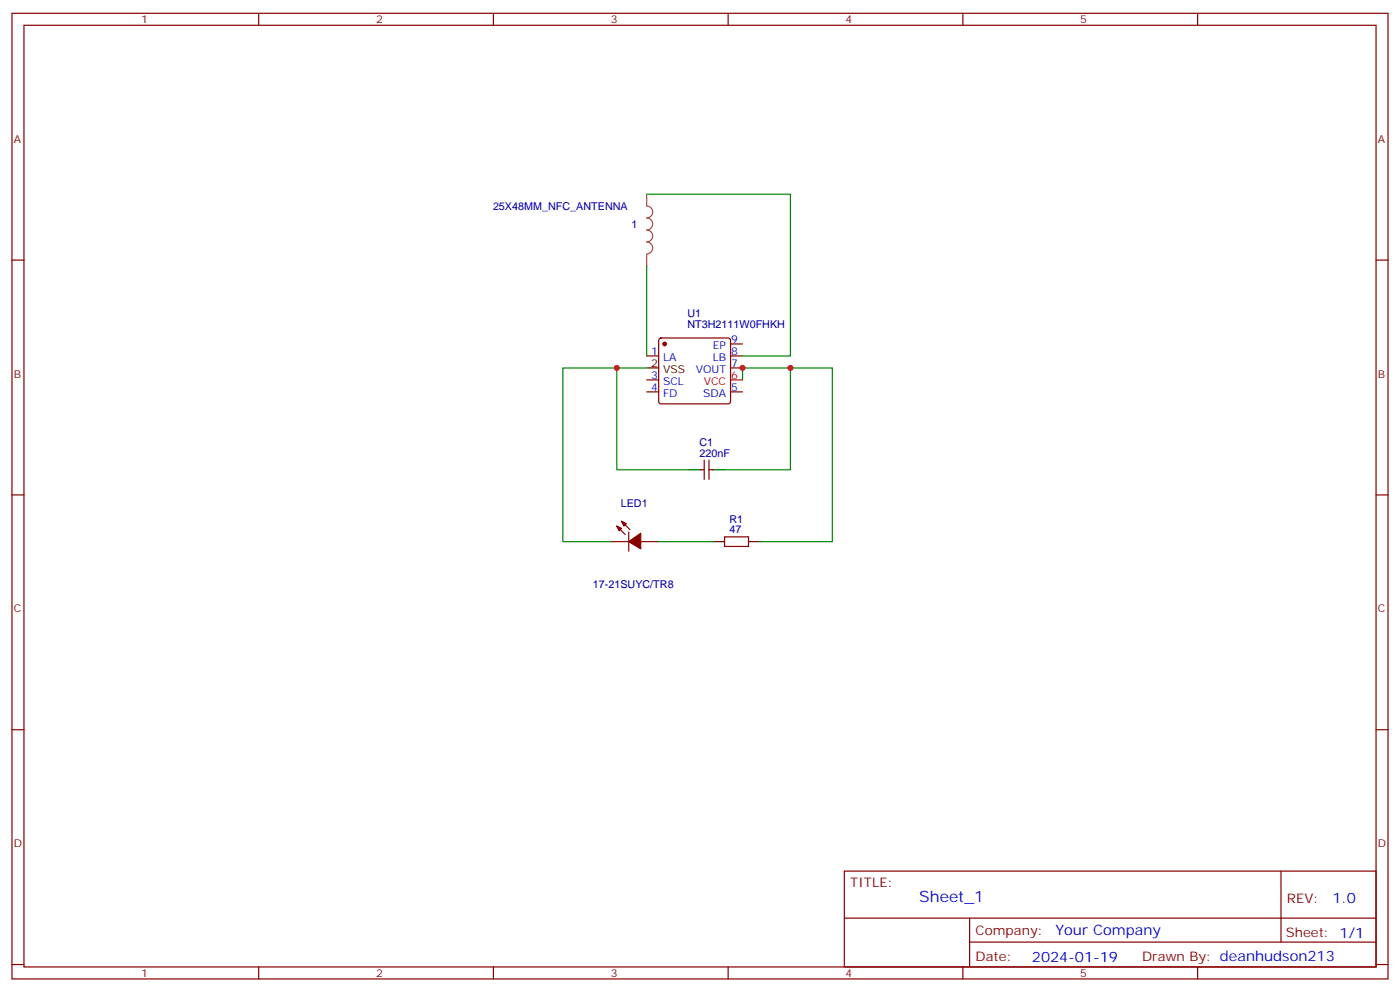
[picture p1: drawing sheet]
<svg xmlns="http://www.w3.org/2000/svg" width="412mm" height="292mm" viewBox="0 0 412 292" stroke-linecap="round" stroke-linejoin="round" font-family="sans-serif">
<g fill="none" stroke="#870000" stroke-width=".35">
<path d="M3.5 3.9h405.4v284.4h-405.4zM7.1 7.4h398.2v277.3h-398.2zM76.2 3.9v3.5M145.3 3.9v3.5M214.5 3.9v3.5M283.6 3.9v3.5M352.8 3.9v3.5M3.5 76.6h3.6M405.3 76.6h3.6M194.3 99.7l.4-.2h19.8l.5 .2 .2 .5v18l-.2 .5-.5 .2h-19.8l-.5-.2-.2-.5v-18zM190.5 104.8h3.5M190.5 115.4h3.5"/>
<path d="M190.5 111.9h3.5M215.2 101.3h3.5M215.2 104.8h3.5M215.2 108.3h3.5M215.2 115.4h3.5M206.4 138.3h1M207.4 135.5v5.6M208.8 135.5v5.6M208.8 138.3h1.1M3.5 145.7h3.6M179.9 159.5h5.3M181.7 154.9l2.4 2.5"/>
<path d="M183.1 153.5l2.5 2.5M185.2 156.7v5.6M188.7 159.5h5.3M213.4 158.1h7.1v2.8h-7.1zM405.3 145.7h3.6M3.5 214.9h3.6M405.3 214.9h3.6M248.7 256.5h156.6v28.2h-156.6zM377.3 256.5v20.9M248.7 270.4h156.5M285.6 277.4h119.6M285.6 270.4v14.1"/>
<path d="M3.5 284h3.6M76.2 284.7v3.6M145.3 284.7v3.6M214.5 284.7v3.6M283.6 284.7v3.6M352.8 284.7v3.6M405.3 284h3.6"/>
</g>
<path d="M215.2 111.9h3.5" fill="none" stroke="#f00" stroke-width=".35"/>
<path d="M190.5 108.3h3.5M202.8 138.3h3.6M209.9 138.3h3.5M209.9 159.5h3.5M220.5 159.5h3.5" fill="none" stroke="#000" stroke-width=".35"/>
<g fill="#870000" stroke="#870000" stroke-width=".35">
<path d="M181.7 154.9l1.4 .7-.7 .7z"/>
<path d="M183.1 153.5l1.4 .7-.7 .7z"/>
<path d="M185.2 159.5l3.5-2.5v4.6z"/>
<circle cx="195.8" cy="101.3" r=".53"/>
</g>
<path d="M190.5 57.2v3.5a1.76 1.76 0 0 1 1.8 1.7 1.76 1.76 0 0 1-1.8 1.8 1.76 1.76 0 0 1 1.8 1.7 1.76 1.76 0 0 1-1.8 1.8 1.76 1.76 0 0 1 1.8 1.8 1.76 1.76 0 0 1-1.8 1.7 1.76 1.76 0 0 1 1.8 1.8 1.76 1.76 0 0 1-1.8 1.8M190.5 74.9v3.5" fill="none" stroke="#a64a4a" stroke-width=".35"/>
<path d="M190.5 57.2h42.3v47.6h-14.1M190.5 78.4v26.4M181.7 108.3h-15.9v51.2h14.1M190.5 108.3h-8.8v30h21.1M218.7 111.9v-3.6h14.1v30h-19.4M232.8 108.3h12.4v51.2h-21.2M194 159.5h15.9" fill="none" stroke="#008700" stroke-width=".35"/>
<g fill="#c00">
<circle cx="218.7" cy="108.3" r=".88"/>
<circle cx="232.8" cy="108.3" r=".88"/>
<circle cx="181.7" cy="108.3" r=".88"/>
</g>
<text font-size="4.6" fill="#00f" x="270.8" y="265.5">Sheet_1</text>
<g font-size="4.2" fill="#00f">
<text x="392.5" y="265.8">1.0</text>
<text x="310.9" y="275.3">Your Company</text>
<text x="304" y="283.1">2024-01-19</text>
</g>
<g font-size="3.9" fill="#800">
<text x="250.5" y="261.1">TITLE:</text>
<text x="379.1" y="265.8">REV:</text>
<text x="287.4" y="275.3">Company:</text>
<text x="378.7" y="275.9">Sheet: 1/1</text>
<text x="287.4" y="283">Date:</text>
<text x="336.4" y="283.1">Drawn By: deanhudson213</text>
</g>
<g font-size="3.2" fill="#800">
<text x="41.6" y="6.9">1</text>
<text x="110.8" y="6.9">2</text>
<text x="179.9" y="6.9">3</text>
<text x="249.1" y="6.9">4</text>
<text x="318.2" y="6.9">5</text>
<text x="4.1" y="42">A</text>
<text x="405.9" y="42">A</text>
<text x="4.1" y="111.2">B</text>
<text x="405.9" y="111.2">B</text>
<text x="4.1" y="180.3">C</text>
<text x="405.9" y="180.3">C</text>
<text x="4.1" y="249.4">D</text>
<text x="405.9" y="249.4">D</text>
<text x="41.6" y="287.7">1</text>
<text x="110.8" y="287.7">2</text>
<text x="179.9" y="287.7">3</text>
<text x="249.1" y="287.7">4</text>
<text x="318.2" y="287.7">5</text>
</g>
<g font-size="3.2" fill="#000080">
<text x="145.2" y="61.9">25X48MM_NFC_ANTENNA</text>
<text x="186.1" y="67.2">1</text>
<text x="202.5" y="93.4">U1</text>
<text x="202.5" y="96.5">NT3H2111W0FHKH</text>
<text x="206" y="131.3">C1</text>
<text x="206" y="134.4">220nF</text>
<text x="182.9" y="149.3">LED1</text>
<text x="214.9" y="153.9">R1</text>
<text x="214.9" y="157">47</text>
<text x="174.6" y="173">17-21SUYC/TR8</text>
</g>
<g font-size="3.2" fill="#00f">
<text x="215.4" y="100.9">9</text>
<text x="191.8" y="104.5">1</text>
<text x="195.3" y="106.2">LA</text>
<text x="209.9" y="106.2">LB</text>
<text x="210" y="102.7">EP</text>
<text x="215.4" y="104.5">8</text>
<text x="215.4" y="108">7</text>
<text x="191.8" y="111.5">3</text>
<text x="195.3" y="113.3">SCL</text>
<text x="204.9" y="109.7">VOUT</text>
<text x="191.8" y="115">4</text>
<text x="195.3" y="116.8">FD</text>
<text x="207.1" y="116.8">SDA</text>
<text x="215.4" y="115">5</text>
</g>
<g font-size="3.2">
<text x="191.8" y="108">2</text>
<text x="195.3" y="109.7">VSS</text>
</g>
<g font-size="3.2" fill="#f00">
<text x="207.3" y="113.3">VCC</text>
<text x="215.4" y="111.5">6</text>
</g>
</svg>
